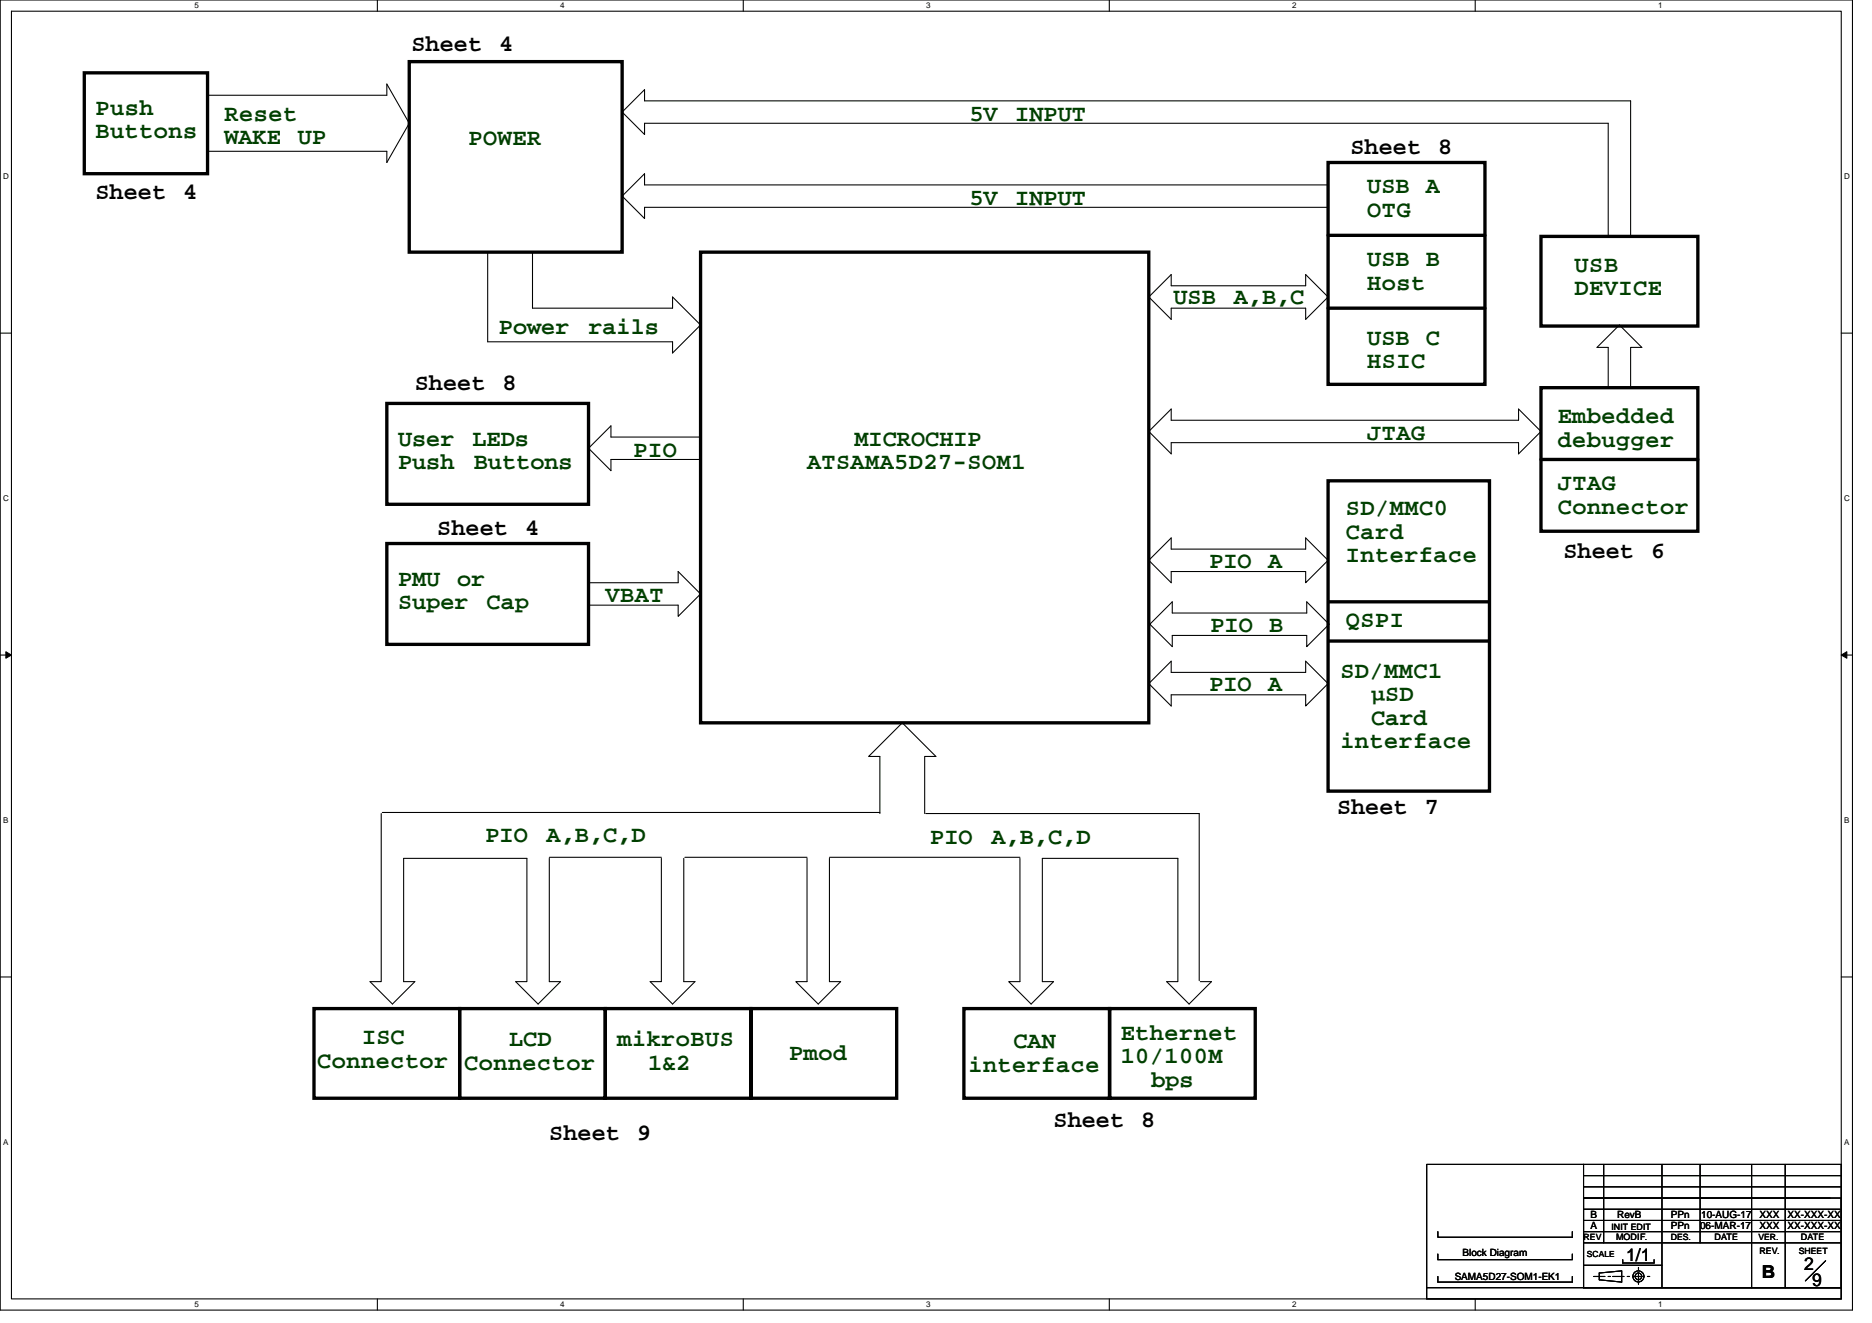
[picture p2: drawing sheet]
<svg xmlns="http://www.w3.org/2000/svg" width="297mm" height="210mm" viewBox="0 0 297 210" stroke-linecap="round" stroke-linejoin="round" font-family="sans-serif">
<path d="M0 0h293.9v207.9h-293.9zM1.8 1.8h290.4v204.3h-290.4z" fill="none" stroke="#000" stroke-width=".17"/>
<g fill="#fff">
<path d="M30.8 .2h.7v1.4h-.7z"/>
<path d="M30.8 206.3h.7v1.4h-.7z"/>
</g>
<path d="M59.9 0v1.8M59.9 206.1v1.8" fill="none" stroke="#000" stroke-width=".17"/>
<g fill="#fff">
<path d="M88.9 .2h.7v1.4h-.7z"/>
<path d="M88.9 206.3h.7v1.4h-.7z"/>
</g>
<path d="M117.9 0v1.8M117.9 206.1v1.8" fill="none" stroke="#000" stroke-width=".17"/>
<g fill="#fff">
<path d="M147 .2h.7v1.4h-.7z"/>
<path d="M147 206.3h.7v1.4h-.7z"/>
</g>
<path d="M176 0v1.8M176 206.1v1.8" fill="none" stroke="#000" stroke-width=".17"/>
<g fill="#fff">
<path d="M205 .2h.7v1.4h-.7z"/>
<path d="M205 206.3h.7v1.4h-.7z"/>
</g>
<path d="M234.1 0v1.8M234.1 206.1v1.8" fill="none" stroke="#000" stroke-width=".17"/>
<g fill="#fff">
<path d="M263.1 .2h.7v1.4h-.7z"/>
<path d="M263.1 206.3h.7v1.4h-.7z"/>
<path d="M.5 27.3h.9v1.4h-.9z"/>
<path d="M292.6 27.3h.9v1.4h-.9z"/>
<path d="M.5 78.4h.9v1.4h-.9z"/>
<path d="M292.6 78.4h.9v1.4h-.9z"/>
</g>
<path d="M0 52.9h1.8M292.2 52.9h1.7" fill="none" stroke="#000" stroke-width=".17"/>
<g fill="#fff">
<path d="M.5 129.5h.8v1.4h-.8z"/>
<path d="M292.6 129.5h.9v1.4h-.9z"/>
</g>
<path d="M0 103.9h1.8M292.2 103.9h1.7" fill="none" stroke="#000" stroke-width=".17"/>
<path d="M.9 103.4l.9 .5-.9 .5zM292.2 103.9l.8-.5v1z" fill="#000" stroke="#000" stroke-width=".16"/>
<g fill="#fff">
<path d="M.5 180.5h.8v1.4h-.8z"/>
<path d="M292.6 180.5h.9v1.4h-.9z"/>
</g>
<g fill="none" stroke="#000" stroke-width=".17">
<path d="M32.9 15.1h28.5v-1.8l3.5 6.3-3.5 6.2v-1.8h-28.5M210.7 29.3h-108.4v-1.7l-3.6 3.5 3.6 3.6v-1.8h108.4M255.2 37.3v-17.7h-152.9v1.7l-3.6-3.5 3.6-3.6v1.8h156.4v21.3M77.4 40v14.2h29.3v1.8l4.5-4.4-4.5-4.5v1.8h-22.2v-8.9M182.3 47.1l3.5-3.5v1.7h21.4v-1.7l3.5 3.5-3.5 3.6v-1.8h-21.4v1.8zM111.2 69.3h-14.3v-1.7l-3.5 3.5 3.5 3.6v-1.8h14.3M182.3 68.5l3.5-3.6v1.8h55.2v-1.8l3.5 3.6-3.5 3.5v-1.8h-55.2v1.8zM255.2 61.3v-6.2h-1.8l3.6-3.5 3.5 3.5h-1.8v6.2M93.4 92.5h14.2v-1.8l3.6 3.5-3.6 3.6v-1.8h-14.2M182.3 88.9l3.5-3.6v1.8h21.4v-1.8l3.5 3.6-3.5 3.6v-1.8h-21.4v1.8zM182.5 99l3.5-3.5v1.8h21.3v-1.8l3.6 3.5-3.6 3.6v-1.8h-21.3v1.8zM182.3 108.5l3.5-3.6v1.8h21.4v-1.8l3.5 3.6-3.5 3.5v-1.8h-21.4v1.8z"/>
<path d="M60.5 129.1v26.6h-1.8l3.6 3.6 3.5-3.6h-1.8v-19.5h19.6v19.5h-1.8l3.6 3.6 3.5-3.6h-1.7v-19.5M60.7 128.9h78.9M87.2 136h17.7M104.9 136.2v19.5h-1.7l3.5 3.6 3.6-3.6h-1.8v-19.5M108.7 136h19.4M128.1 136.2v19.5h-1.8l3.5 3.6 3.6-3.6h-1.8v-19.5M131.6 136h30.2M146.7 129.1v-9.1h1.8l-5.3-5.3-5.4 5.3h1.8v9.1M146.9 129.1h43.4v26.5M161.8 136.2v19.5h-1.7l3.5 3.6 3.6-3.6h-1.8v-19.5h21.5v19.5h-1.8l3.6 3.6 3.5-3.6h-1.7M0 155h1.8M292.2 155h1.7"/>
<path d="M228.2 199v.9h21.3v-.9M228.2 195.4v.9h21.3v-.9M251.3 186.5h40.9M251.3 193.6h40.7M251.3 191.9h40.7M251.3 190.1h39.1M251.3 188.3h40.9M251.3 197.2h40.9M251.3 184.7h-24.9v19.6M251.3 195.4h40.9M251.3 184.7h40.9v19.6h-40.9zM251.3 190.1h40.9v14.2h-40.9z"/>
<path d="M254.5 184.7v12.5M257.5 199.9v.5h5v-.5M263.7 184.7v19.6M269.8 184.7v12.5M277.9 184.7v19.6M283.3 184.7v19.6M226.4 204.3h65.8v1.8h-65.8zM228.2 202.5v.9h21.3v-.9M251.3 200.7h12.4M252.9 202.5h1.8M253.8 202l3.5-.4v1.8l-3.5-.3zM255.2 202.5h.3"/>
<path d="M255.9 202.5h1.8M258.2 202.5h.4M259.1 202.5h1.8M260 201.1v.3M260 202v1.8M261.4 202.5h.4M289.7 200l-3.2 3.2"/>
<circle cx="260" cy="202.5" r=".53"/>
<circle cx="260" cy="202.5" r=".88"/>
</g>
<g fill="none" stroke="#000" stroke-width=".53">
<path d="M13.4 11.6h19.5v16h-19.5zM64.9 9.8h33.8v30.2h-33.8zM210.7 25.8h24.9v35.2h-24.9zM210.7 37.3h24.9M244.5 37.5h24.9v14.2h-24.9zM111.2 40h71.1v74.7h-71.1zM210.7 48.9h24.9M61.4 64h32v16h-32zM210.7 76.3h25.6v49.2h-25.6zM244.5 72.9h24.9M244.5 61.5h24.9v22.8h-24.9zM61.4 86.2h32v16h-32z"/>
<path d="M210.9 95.5h25.3M210.9 101.7h25.3M49.8 160h23.1v14.2h-23.1zM72.9 160h23.2v14.2h-23.2zM96.1 160h23.1v14.2h-23.1zM119.2 160h23.1v14.2h-23.1zM152.9 160h23.2v14.2h-23.2zM176.1 160h23.1v14.2h-23.1z"/>
</g>
<g font-size="3.7">
<text x="65.3" y="8.1">Sheet</text>
<text x="79.2" y="8.1">4</text>
<text x="214.3" y="24.5">Sheet</text>
<text x="228.2" y="24.5">8</text>
<text x="15.2" y="31.6">Sheet</text>
<text x="29.1" y="31.6">4</text>
<text x="65.8" y="61.8">Sheet</text>
<text x="79.8" y="61.8">8</text>
<text x="69.4" y="84.9">Sheet</text>
<text x="83.3" y="84.9">4</text>
<text x="248.1" y="88.5">Sheet</text>
<text x="262" y="88.5">6</text>
<text x="212.2" y="129.2">Sheet</text>
<text x="226.1" y="129.2">7</text>
<text x="167.2" y="178.8">Sheet</text>
<text x="181.1" y="178.8">8</text>
<text x="87.2" y="180.9">Sheet</text>
<text x="101.1" y="180.9">9</text>
</g>
<g font-size="3.7" fill="#004000">
<text x="15.2" y="18.2">Push</text>
<text x="15.2" y="22">Buttons</text>
<text x="35.6" y="19.1">Reset</text>
<text x="35.6" y="22.9">WAKE</text>
<text x="47.3" y="22.9">UP</text>
<text x="74.4" y="23.1">POWER</text>
<text x="153.8" y="19.1">5V</text>
<text x="161.1" y="19.1">INPUT</text>
<text x="153.8" y="32.5">5V</text>
<text x="161.1" y="32.5">INPUT</text>
<text x="217" y="30.7">USB A</text>
<text x="217" y="34.4">OTG</text>
<text x="217" y="42.2">USB B</text>
<text x="217" y="46">Host</text>
<text x="249.8" y="43.1">USB</text>
<text x="249.8" y="46.9">DEVICE</text>
<text x="79.2" y="52.9">Power</text>
<text x="93.4" y="52.9">rails</text>
<text x="186.2" y="48.3">USB</text>
<text x="195.8" y="48.3">A,B,C</text>
<text x="217" y="54.7">USB C</text>
<text x="217" y="58.4">HSIC</text>
<text x="63.2" y="70.7">User</text>
<text x="75" y="70.7">LEDs</text>
<text x="135.6" y="70.7">MICROCHIP</text>
<text x="217" y="69.8">JTAG</text>
<text x="247.2" y="67.1">Embedded</text>
<text x="247.2" y="70.9">debugger</text>
<text x="63.2" y="74.4">Push</text>
<text x="75.2" y="74.4">Buttons</text>
<text x="100.5" y="72.5">PIO</text>
<text x="128.1" y="74.4">ATSAMA5D27-SOM1</text>
<text x="247.2" y="77.8">JTAG</text>
<text x="213.6" y="81.7">SD/MMC0</text>
<text x="247.2" y="81.5">Connector</text>
<text x="213.6" y="85.4">Card</text>
<text x="213.6" y="89.2">Interface</text>
<text x="63.2" y="92.9">PMU</text>
<text x="72.5" y="92.9">or</text>
<text x="96.1" y="95.6">VBAT</text>
<text x="191.9" y="90.1">PIO A</text>
<text x="63.2" y="96.6">Super</text>
<text x="77.2" y="96.6">Cap</text>
<text x="192.1" y="100.2">PIO B</text>
<text x="213.6" y="99.5">QSPI</text>
<text x="212.7" y="107.5">SD/MMC1</text>
<text x="191.9" y="109.6">PIO A</text>
<text x="217.6" y="111.2">µSD</text>
<text x="212.7" y="118.7">interface</text>
<text x="217.6" y="115">Card</text>
<text x="77" y="133.6">PIO</text>
<text x="86.7" y="133.6">A,B,C,D</text>
<text x="147.6" y="134">PIO</text>
<text x="157.3" y="134">A,B,C,D</text>
<text x="57.5" y="165.7">ISC</text>
<text x="80.8" y="166">LCD</text>
<text x="98" y="166">mikroBUS</text>
<text x="160.8" y="166.3">CAN</text>
<text x="177.8" y="164.9">Ethernet</text>
<text x="50.4" y="169.4">Connector</text>
<text x="73.7" y="169.7">Connector</text>
<text x="102.8" y="169.7">1&amp;2</text>
<text x="125.2" y="168.1">Pmod</text>
<text x="153.7" y="170.1">interface</text>
<text x="177.8" y="168.7">10/100M</text>
<text x="182.7" y="172.4">bps</text>
</g>
<g font-size="2.8">
<text x="258" y="200">1/1</text>
<text x="279.5" y="202.8">B</text>
<text x="286.3" y="201.5">2</text>
<text x="287.5" y="204">9</text>
</g>
<g font-size="1.6">
<text x="252.3" y="195.1">A</text>
<text x="252.3" y="193.3">B</text>
<text x="256.6" y="193.3">RevB</text>
<text x="265.1" y="195.1">PPn</text>
<text x="265.1" y="193.3">PPn</text>
<text x="269.8" y="195.1">06-MAR-17</text>
<text x="269.9" y="193.3">10-AUG-17</text>
<text x="279.2" y="195.1">XXX</text>
<text x="279.2" y="193.3">XXX</text>
<text x="283.6" y="195.1">XX-XXX-XX</text>
<text x="283.6" y="193.3">XX-XXX-XX</text>
<text x="230.8" y="203.1">SAMA5D27-SOM1-EK1</text>
<text x="232.1" y="199.3">Block Diagram</text>
</g>
<g font-size="1.4">
<text x="251.3" y="196.7">REV</text>
<text x="255.7" y="195.1">INIT EDIT</text>
<text x="256.4" y="196.7">MODIF.</text>
<text x="265.1" y="196.7">DES.</text>
<text x="272.1" y="196.7">DATE</text>
<text x="279" y="196.7">VER.</text>
<text x="285.8" y="196.7">DATE</text>
<text x="279.2" y="199">REV.</text>
<text x="285.4" y="199">SHEET</text>
</g>
<g font-size="1.3">
<text x="30.8" y="1.3">5</text>
<text x="88.9" y="1.3">4</text>
<text x="147" y="1.3">3</text>
<text x="205" y="1.3">2</text>
<text x="263.1" y="1.3">1</text>
<text x=".5" y="28.4">D</text>
<text x="292.6" y="28.4">D</text>
<text x=".5" y="79.5">C</text>
<text x="292.6" y="79.5">C</text>
<text x=".5" y="130.6">B</text>
<text x="292.6" y="130.6">B</text>
<text x=".5" y="181.7">A</text>
<text x="292.6" y="181.7">A</text>
<text x="251.8" y="199.5">SCALE</text>
<text x="30.8" y="207.4">5</text>
<text x="88.9" y="207.4">4</text>
<text x="147" y="207.4">3</text>
<text x="205" y="207.4">2</text>
<text x="263.1" y="207.4">1</text>
</g>
</svg>
